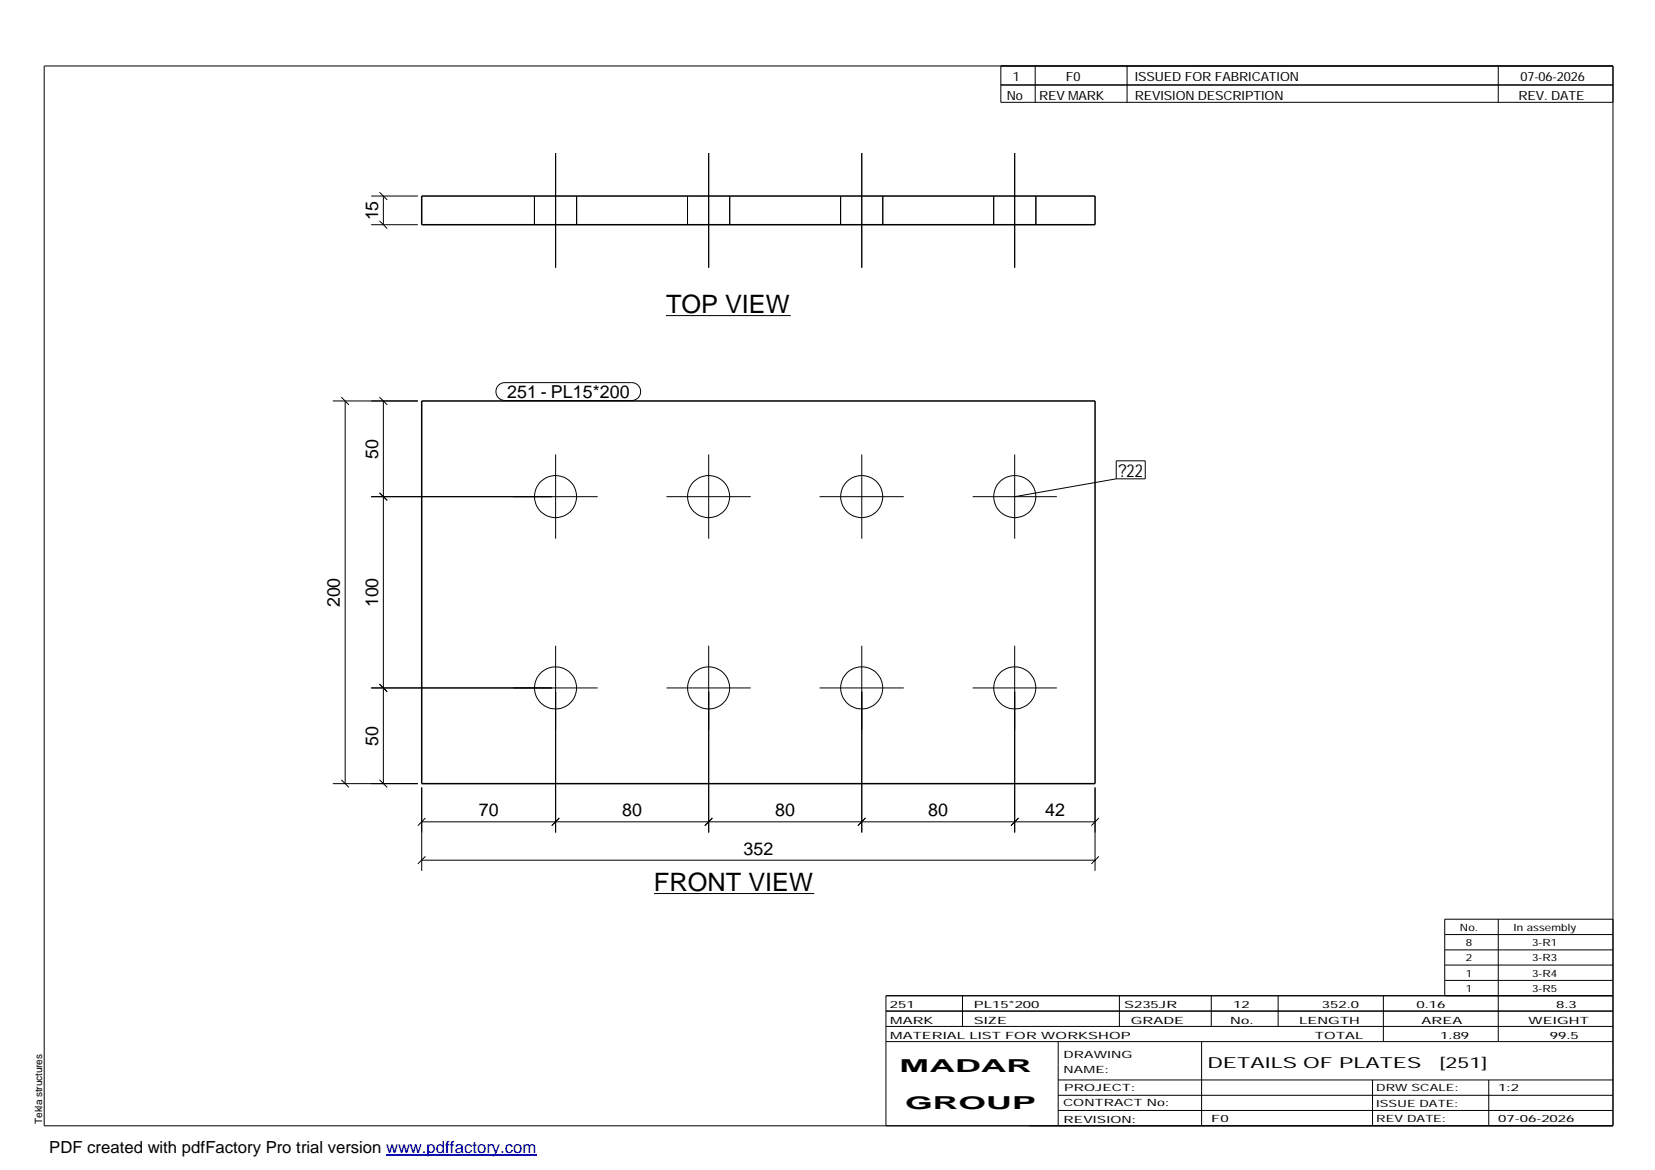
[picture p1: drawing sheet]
<svg xmlns="http://www.w3.org/2000/svg" width="420mm" height="297mm" viewBox="0 0 420 297" stroke-linecap="round" stroke-linejoin="round" font-family="sans-serif">
<g fill="none" stroke="#000" stroke-width=".25">
<path d="M11.2 16.7h398.3v269.1h-398.3zM254.1 16.7v9.3h155.4M262.8 16.7v9.3M286.1 16.7v9.3M380.4 16.7v9.3M141.1 38.8v29.2M179.9 38.8v29.2M218.8 38.8v29.2M254.1 21.6h155.4M257.6 38.8v29.2M94.2 57.1h11.9M94.2 49.8h11.9"/>
<path d="M96.4 56.1l1.9 1.9M96.4 48.8l1.9 1.9M97.3 49.8v7.3M135.7 49.8v7.3M146.4 49.8v7.3M174.5 49.8v7.3M185.3 49.8v7.3M213.4 49.8v7.3M224.1 49.8v7.3M252.3 49.8v7.3M263 49.8v7.3M126.6 97.8l.7-.5 .9-.2h32.2a2.29 2.29 0 0 1 2.2 2.3 2.29 2.29 0 0 1-2.2 2.3h-32.2a2.31 2.31 0 0 1-2.1-1.4 2.31 2.31 0 0 1 .5-2.5z"/>
<path d="M169.1 80.1h31.6M84.5 101.8h21.6M86.7 100.8l1.9 2M87.6 101.8v97.2M96.4 100.8l1.9 2M97.3 101.8v97.2M141.1 115.4v21.4M179.9 115.4v21.4M218.8 115.4v21.4M257.6 115.4v21.4M283.4 117h7.3v4.6h-7.3zM94.2 126.1h57.5"/>
<path d="M96.4 125.1l1.9 1.9M169.2 126.1h21.4M208.1 126.1h21.3M246.9 126.1h21.4M283.4 121.6l-25.8 4.5M94.2 174.7h57.5M96.4 173.7l1.9 1.9M141.1 163.9v47.5M169.2 174.7h21.4M179.9 163.9v47.5M208.1 174.7h21.3M218.8 163.9v47.5"/>
<path d="M246.9 174.7h21.4M257.6 163.9v47.5M84.5 199h21.6M86.7 198l1.9 1.9M96.4 198l1.9 1.9M107.1 199.9v21.2M278 199.9v21.2M107.1 218.4h170.9M107.1 208.6h170.9M108 217.4l-1.9 1.9M108 207.7l-1.9 1.9M142 207.7l-1.9 1.9"/>
<path d="M180.8 207.7l-1.9 1.9M219.7 207.7l-1.9 1.9M258.6 207.7l-1.9 1.9M279 217.4l-1.9 1.9M279 207.7l-1.9 1.9M166 226.9h40.7M366.8 237.3h42.7M380.4 233.4v31M409.5 233.4h-42.7v19.4M224.9 256.7h184.6M244.3 252.8v7.8M284.2 252.8v7.8"/>
<path d="M307.5 252.8v7.8M324.5 252.8v7.8M351.2 252.8v11.6M366.8 241.2h42.7M366.8 245h42.7M366.8 248.9h42.7M409.5 252.8h-184.6v33M224.9 264.4h184.6M224.9 260.6h184.6M268.6 264.4v21.4M268.6 274.2h140.9M268.6 278.1h140.9"/>
<path d="M305.1 264.4v21.4M348.4 274.2v11.6M378 274.2v11.6M268.6 281.9h140.9"/>
<circle cx="141" cy="126.1" r="5.3"/>
<circle cx="179.9" cy="126.1" r="5.3"/>
<circle cx="218.7" cy="126.1" r="5.3"/>
<circle cx="257.6" cy="126.1" r="5.3"/>
<circle cx="141" cy="174.6" r="5.3"/>
<circle cx="179.9" cy="174.6" r="5.3"/>
<circle cx="218.7" cy="174.6" r="5.3"/>
<circle cx="257.6" cy="174.6" r="5.3"/>
</g>
<path d="M107.1 49.8h170.9v7.3h-170.9zM107.1 101.8h170.9v97.2h-170.9z" fill="none" stroke="#000" stroke-width=".38"/>
<path d="M98 293.3h38.2" fill="none" stroke="#00f" stroke-width=".3"/>
<g font-size="6.4">
<text x="169.1" y="79.4">TOP VIEW</text>
<text x="166" y="226.1">FRONT VIEW</text>
</g>
<g font-size="4.5">
<text x="96" y="56" transform="rotate(-90 96 56)">15</text>
<text x="128.7" y="101.1">251 - PL15*200</text>
<text x="96" y="116.4" transform="rotate(-90 96 116.4)">50</text>
<text x="283.9" y="121">?22</text>
<text x="86.2" y="154.2" transform="rotate(-90 86.2 154.2)">200</text>
<text x="96" y="154.2" transform="rotate(-90 96 154.2)">100</text>
<text x="96" y="189.3" transform="rotate(-90 96 189.3)">50</text>
<text x="121.5" y="207.2">70</text>
<text x="157.9" y="207.2">80</text>
<text x="196.8" y="207.2">80</text>
<text x="235.7" y="207.2">80</text>
<text x="265.3" y="207.2">42</text>
<text x="188.8" y="216.9">352</text>
<text x="228.4" y="272.3">MADAR</text>
<text x="229.8" y="281.6">GROUP</text>
</g>
<text font-size="4.2" x="12.5" y="292.7">PDF created with pdfFactory Pro trial version www.pdffactory.com</text>
<g font-size="3.9">
<text x="306.5" y="271.3">DETAILS OF PLATES</text>
<text x="365.4" y="271.3">[251]</text>
</g>
<g font-size="3.2">
<text x="257.1" y="20.5">1</text>
<text x="270.6" y="20.5">F0</text>
<text x="288.1" y="20.5">ISSUED FOR FABRICATION</text>
<text x="386" y="20.5">07-06-2026</text>
<text x="255.6" y="25.5">No</text>
<text x="263.8" y="25.5">REV MARK</text>
<text x="288.1" y="25.5">REVISION DESCRIPTION</text>
<text x="385.5" y="25.5">REV. DATE</text>
</g>
<g font-size="2.5">
<text x="370.6" y="236.3">No.</text>
<text x="384.3" y="236.3">In assembly</text>
<text x="372.1" y="240.2">8</text>
<text x="372.1" y="244.1">2</text>
<text x="389" y="240.2">3-R1</text>
<text x="389" y="244.1">3-R3</text>
<text x="372.1" y="247.9">1</text>
<text x="372.1" y="251.8">1</text>
<text x="389" y="247.9">3-R4</text>
<text x="389" y="251.8">3-R5</text>
<text x="225.9" y="255.9">251</text>
<text x="247.3" y="255.9">PL15*200</text>
<text x="285.4" y="255.9">S235JR</text>
<text x="313.1" y="255.9">12</text>
<text x="335.6" y="255.9">352.0</text>
<text x="359.6" y="255.9">0.16</text>
<text x="395.1" y="255.9">8.3</text>
<text x="226" y="263.7">MATERIAL LIST FOR WORKSHOP</text>
<text x="226" y="259.9">MARK</text>
<text x="247.2" y="259.9">SIZE</text>
<text x="287.1" y="259.9">GRADE</text>
<text x="312.3" y="259.9">No.</text>
<text x="329.8" y="259.9">LENGTH</text>
<text x="333.8" y="263.7">TOTAL</text>
<text x="360.9" y="259.9">AREA</text>
<text x="365.6" y="263.7">1.89</text>
<text x="388.1" y="259.9">WEIGHT</text>
<text x="393.4" y="263.7">99.5</text>
<text x="270" y="268.5">DRAWING</text>
<text x="270" y="272.5">NAME:</text>
<text x="269.9" y="280.9">CONTRACT No:</text>
<text x="270.2" y="277">PROJECT:</text>
<text x="349.4" y="277.1">DRW SCALE:</text>
<text x="349.4" y="281">ISSUE DATE:</text>
<text x="380.4" y="277.1">1:2</text>
<text x="10.7" y="285.4" transform="rotate(-90 10.7 285.4)">Tekla structures</text>
<text x="270" y="285">REVISION:</text>
<text x="307.5" y="284.8">F0</text>
<text x="349.4" y="284.8">REV DATE:</text>
<text x="380.4" y="284.8">07-06-2026</text>
</g>
</svg>
